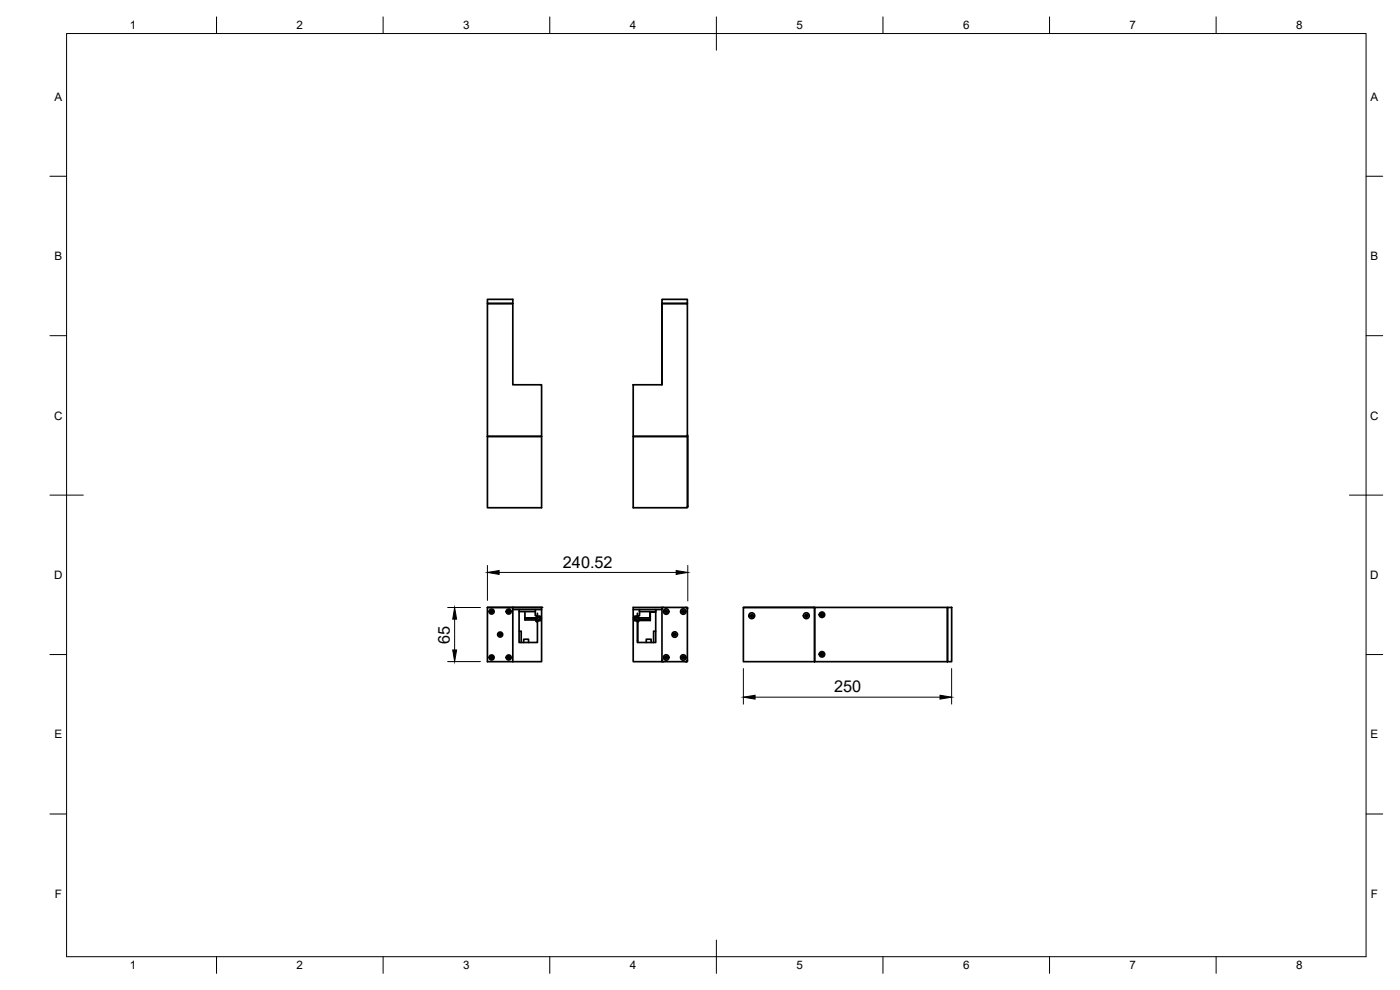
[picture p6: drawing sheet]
<svg xmlns="http://www.w3.org/2000/svg" width="420mm" height="297mm" viewBox="0 0 420 297" stroke-linecap="round" stroke-linejoin="round" font-family="sans-serif">
<!-- layer: Visible -->
<g fill="none" stroke="#000" stroke-width=".51">
<path d="M146.3 89.8h7.6v1.3h-7.6zM146.3 91.1h7.6v24.4h8.6v15.4h-16.2zM198.7 89.8h7.6v1.3h-7.6zM198.7 91.1h7.6v39.8h-16.3v-15.4h8.7zM198.7 91.1v24.4M146.3 130.9h16.2v21.4h-16.2zM190 130.9h16.3v21.4h-16.3zM206.3 130.5v21.5M206.3 151.9l.1 .1M147.5 196.9v.4h.4M147.9 183.5h-.4v.4M152.7 196.9v.4l.2 .2"/>
<path d="M152.9 183.2l-.2 .3v.4M153.9 182.3h8.6v16.2h-8.6zM153.9 182.9h6.8M155.8 189.4h.6v3.4M155.8 182.9v9.9h5.5v-6.6M155.8 183.5h4.9M157.2 192.8v-1h1.4v1M157.5 185.4v.2h3.3M157.5 185.6v.4h3.3M157.5 183.5v1.9h3.3M161.2 185l-.4 .3v.8l.5 .5M161.3 184v1"/>
<path d="M162.5 182.9h-1.8v1.8h.6M162.5 182.3h-16.2v16.2h7.6M190 182.9h1.9v1.8h-.6M191.3 184v1M191.3 185l.4 .3 .1 .8-.5 .5M191.4 186.6l-.1 5.7M191.8 185.8h3.4M191.9 182.9h4.9M191.9 183.5h4.9M194 192.8v-1h1.4v1M195 183.5v1.9h-3.2M195 183.7h1.8"/>
<path d="M195.2 183.7v2.5h-3.4M196.8 189.4h-.6v3.4M198.7 198.5h7.1M198.7 182.9h-1.9v9.9h-5.5v-6.6M198.7 182.3v.5M198.7 198v.5M199.2 182.3h-9.2v16.2h8.7M199.6 183.2l.3 .3v.4v-.4zM199.9 196.9v.4l-.3 .2 .3-.2zM204.7 183.5h.3v.4M205 196.9v.4h-.3M205.8 182.3h.5v.5"/>
<path d="M206.3 182.4v.1M206.3 198v.5h-.5l.3-.1zM206.3 198l-.1-15.4-.4-.3h-6.6l-.5 .3v15.4l.1 .4 .4 .1M223.1 182.3h21.4v16.2h-21.4zM223.1 182.3h21.4M225.2 184.7l.4 .4 .4-.4M225.9 184.5l-.3 .2v.4M241.6 184.7l.4 .4 .4-.4M242.3 184.5l-.3 .2v.4M244.5 182.3h39.9v16.2h-39.9zM247.1 196.1l-.4 .4-.4-.4M284.4 182.3h1.2v16.2h-1.2z"/>
<circle cx="147.5" cy="183.5" r=".37"/>
<circle cx="147.5" cy="197.3" r=".37"/>
<circle cx="147.5" cy="197.3" r=".75"/>
<circle cx="147.5" cy="183.5" r=".75"/>
<circle cx="150.1" cy="190.4" r=".37"/>
<circle cx="150.1" cy="190.4" r=".75"/>
<circle cx="152.7" cy="183.5" r=".37"/>
<circle cx="152.7" cy="197.3" r=".37"/>
<circle cx="152.7" cy="197.3" r=".75"/>
<circle cx="152.7" cy="183.5" r=".75"/>
<circle cx="161.7" cy="185.6" r=".37"/>
<circle cx="161.7" cy="185.6" r=".75"/>
<circle cx="190.8" cy="185.6" r=".75"/>
<circle cx="190.8" cy="185.6" r=".37"/>
<circle cx="199.9" cy="197.3" r=".81"/>
<circle cx="199.9" cy="183.5" r=".81"/>
<circle cx="199.9" cy="183.5" r=".37"/>
<circle cx="199.9" cy="197.3" r=".37"/>
<circle cx="202.5" cy="190.4" r=".81"/>
<circle cx="202.5" cy="190.4" r=".37"/>
<circle cx="205.1" cy="183.5" r=".81"/>
<circle cx="205.1" cy="197.3" r=".81"/>
<circle cx="205.1" cy="197.3" r=".37"/>
<circle cx="205.1" cy="183.5" r=".37"/>
<circle cx="225.6" cy="184.7" r=".37"/>
<circle cx="225.6" cy="184.7" r=".88"/>
<circle cx="242" cy="184.7" r=".37"/>
<circle cx="242" cy="184.7" r=".88"/>
<circle cx="246.7" cy="196.3" r=".43"/>
<circle cx="246.7" cy="184.4" r=".43"/>
<circle cx="246.7" cy="184.4" r=".37"/>
<circle cx="246.7" cy="196.3" r=".81"/>
<circle cx="246.7" cy="184.4" r=".81"/>
</g>
<circle cx="162.5" cy="182.3" r=".25" fill="#000"/>
<!-- layer: BORDER -->
<g fill="none" stroke="#000" stroke-width=".3">
<path d="M20 10.1h390v276.9h-390zM65 5.1v5M115 5.1v5M165 5.1v5M215 5.1v10M265 5.1v5M315 5.1v5M365 5.1v5M15 52.9h5M410 52.9h5M15 100.7h5M410 100.7h5"/>
<path d="M15 148.6h10M405 148.6h10M15 196.4h5M410 196.4h5M15 244.2h5M410 244.2h5M65 287v5M115 287v5M165 287v5M215 282.1v9.9M265 287v5M315 287v5"/>
<path d="M365 287v5"/>
</g>
<!-- layer: FD_Dimensions -->
<path d="M146.3 169.7v10.5M149.8 171.8h53.1M206.4 169.7v10.6M134.3 198.5h9.9M134.3 182.3h9.9M136.4 185.8v9.2M223.1 200.6v10.7M226.6 209.2h55.5M285.6 200.6v10.7" fill="none" stroke="#000" stroke-width=".3"/>
<path d="M146.3 171.8l3.5-.6v1.1zM202.9 171.2l3.5 .6-3.5 .5zM135.9 195h1.1l-.6 3.5zM136.4 182.3l.6 3.5h-1.1zM223.1 209.2l3.5-.6v1.2zM282.1 208.6l3.5 .6-3.5 .6z" fill="#000" stroke="#000" stroke-width=".3"/>
<g font-size="4.9">
<text x="168.9" y="170.3">240.52</text>
<text x="135" y="193.1" transform="rotate(-90 135 193.1)">65</text>
<text x="250.3" y="207.7">250</text>
</g>
<g font-size="3.5">
<text x="39" y="8.8">1</text>
<text x="89" y="8.8">2</text>
<text x="139" y="8.8">3</text>
<text x="189" y="8.8">4</text>
<text x="239" y="8.8">5</text>
<text x="289" y="8.8">6</text>
<text x="339" y="8.8">7</text>
<text x="389" y="8.8">8</text>
<text x="16.3" y="30.2">A</text>
<text x="411.3" y="30.2">A</text>
<text x="16.3" y="78">B</text>
<text x="411.3" y="78">B</text>
<text x="16.2" y="125.9">C</text>
<text x="411.2" y="125.9">C</text>
<text x="16.2" y="173.7">D</text>
<text x="411.2" y="173.7">D</text>
<text x="16.3" y="221.6">E</text>
<text x="411.3" y="221.6">E</text>
<text x="16.4" y="269.4">F</text>
<text x="411.4" y="269.4">F</text>
<text x="39" y="290.8">1</text>
<text x="89" y="290.8">2</text>
<text x="139" y="290.8">3</text>
<text x="189" y="290.8">4</text>
<text x="239" y="290.8">5</text>
<text x="289" y="290.8">6</text>
<text x="339" y="290.8">7</text>
<text x="389" y="290.8">8</text>
</g>
</svg>
